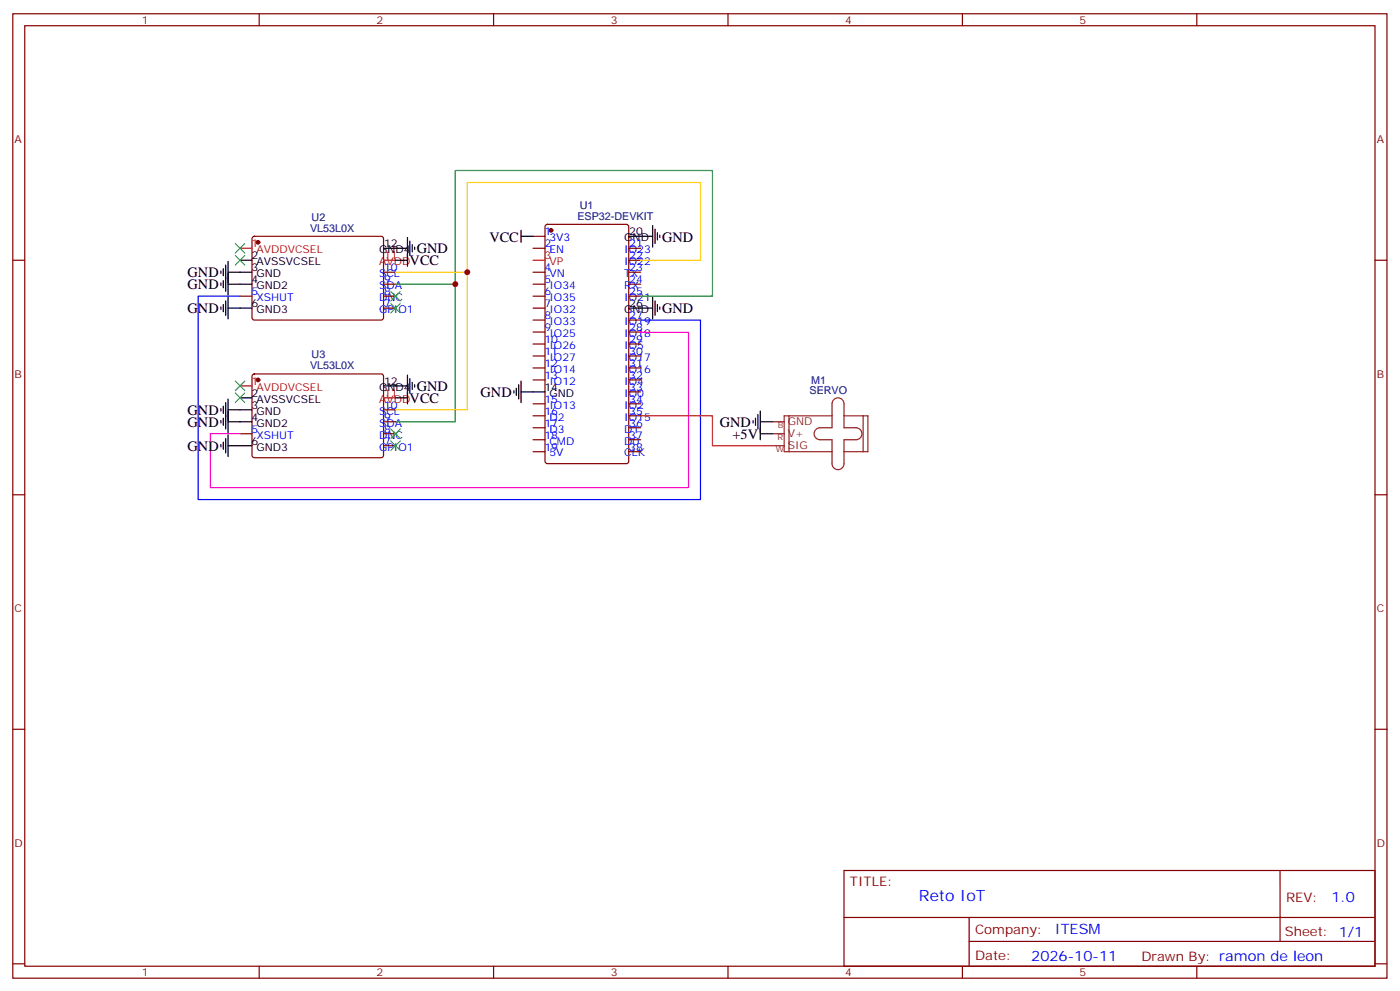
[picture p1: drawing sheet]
<svg xmlns="http://www.w3.org/2000/svg" width="413mm" height="292mm" viewBox="0 0 413 292" stroke-linecap="round" stroke-linejoin="round" font-family="sans-serif">
<g fill="none" stroke="#870000" stroke-width=".35">
<path d="M3.8 4.1h405.3v284.3h-405.3zM7.3 7.6h398.3v277.3h-398.3zM76.4 4.1v3.5M145.6 4.1v3.5M214.7 4.1v3.5M283.9 4.1v3.5M353 4.1v3.5M3.8 76.7h3.5M74.6 69.9l.4-.2h37.7l.4 .7v23.5l-.7 .5-37.6-.1-.5-.6v-23.3zM157.2 69.7h3.6M157.2 73.2h3.6M161 66.4l.5-.3h23.2l.7 .5 .1 69.4-.5 .6-23.5 .1-.7-.5v-69.3z"/>
<path d="M185.5 76.7h3.5M185.5 73.2h3.5M405.6 76.7h3.5M70.8 87.3h3.5M113.1 80.3h3.6M113.1 83.8h3.6M113.1 87.3h3.6M113.1 90.8h3.6M157.2 80.3h3.6M157.2 83.8h3.6M157.2 87.3h3.6M157.2 90.8h3.6"/>
<path d="M157.2 94.4h3.6M157.2 97.9h3.6M185.5 80.3h3.5M185.5 83.8h3.5M185.5 87.3h3.5M185.5 94.4h3.5M185.5 97.9h3.5M74.6 110.4l.4-.2 37.7 .1 .4 .6v23.6l-.7 .4h-37.6l-.5-.7v-23.3zM157.2 101.4h3.6M157.2 105h3.6M157.2 108.5h3.6M157.2 112h3.6"/>
<path d="M157.2 119.1h3.6M185.5 101.4h3.5M185.5 105h3.5M185.5 108.5h3.5M185.5 112h3.5M185.5 119.1h3.5M185.5 115.5h3.5M70.8 127.9h3.5M113.1 127.9h3.6M113.1 131.4h3.6M113.1 124.4h3.6M113.1 120.8h3.6"/>
<path d="M157.2 122.6h3.6M157.2 126.1h3.6M157.2 129.6h3.6M157.2 133.2h3.6M185.5 122.6h3.5M185.5 126.1h3.5M185.5 129.6h3.5M185.5 133.2h3.5M3.8 145.9h3.5M405.6 145.9h3.5M3.8 215h3.5M405.6 215h3.5"/>
<path d="M249 256.6h156.6v28.3h-156.6zM377.6 256.7v20.8M249 270.5h156.5M285.9 277.5h119.6M285.9 270.5v14.1M3.8 284.2h3.5M76.4 284.9v3.5M145.6 284.9v3.5M214.7 284.9v3.5M283.9 284.9v3.5M353 284.9v3.5M405.6 284.2h3.5"/>
</g>
<g fill="#870000" stroke="#870000" stroke-width=".35">
<circle cx="162.5" cy="67.9" r=".53"/>
<circle cx="76.1" cy="71.4" r=".53"/>
<circle cx="76.1" cy="112" r=".53"/>
</g>
<path d="M70.8 73.2h3.5M113.1 76.7h3.6M157.2 76.7h3.6M70.8 113.8h3.5M113.1 117.3h3.6M189 122.6h21.1v8.8h17.7" fill="none" stroke="#f00" stroke-width=".35"/>
<g fill="none" stroke="#000" stroke-width=".35">
<path d="M65.2 79.9v.7M65.9 79.2v2.1M66.6 78.1v7.8M67.3 77.1v9.9M70.8 76.7h3.5M113.1 73.2h7.1M116.7 76.7h3.5M120.2 70v8.5M120.9 71.1v4.2M121.6 72.1v2.2M122.3 72.8v.8M153.7 69.7h3.5"/>
<path d="M153.7 67.9v3.5M185.5 69.7h7M192.5 66.5v6.3M193.2 67.6v4.2M193.9 68.6v2.1M194.6 69.3v.7M65.2 83.4v.7M65.2 90.5v.7M65.9 82.7v2.1M65.9 89.8v2.1M66.6 88.7v4.3M67.3 90.8h7"/>
<path d="M67.3 80.3h7M67.3 83.8h7M67.3 87.7v6.3M185.5 90.8h7M192.5 87.7v6.3M193.2 88.7v4.3M193.9 89.8v2.1M194.6 90.5v.7M65.9 119.8v2.1M66.6 118.7v7.8M67.3 117.7v9.8M70.8 117.3h3.5"/>
<path d="M113.1 113.8h7.1M116.7 117.3h3.5M120.2 110.6v8.5M120.9 111.7v4.2M121.6 112.7v2.1M122.3 113.4v.7M151.6 115.2v.7M152.3 114.5v2.1M153 113.4v4.3M153.7 115.5h7.1M153.7 112.4v6.3M65.2 120.5v.7"/>
<path d="M65.2 124v.7M65.2 131.1v.7M65.9 123.3v2.1M65.9 130.4v2.1M66.6 129.3v4.2M67.3 120.8h7M67.3 124.4h7M67.3 131.4h7M67.3 128.2v6.4M222.1 124v.7M222.8 123.3v2.1M223.6 122.2v4.3"/>
<path d="M224.3 124.4h3.5M224.3 121.2v8.4M224.3 127.9h3.5"/>
</g>
<path d="M189 97.9h14.1v45.9h-141.1v-15.9h8.8" fill="none" stroke="#f0f" stroke-width=".35"/>
<path d="M70.8 87.3h-12.3v60h148.1v-52.9h-17.6" fill="none" stroke="#00f" stroke-width=".35"/>
<g fill="none" stroke="#3c3" stroke-width=".35">
<path d="M69.4 75.3l2.8 2.8M69.4 71.8l2.8 2.8M72.2 75.3l-2.8 2.8M72.2 71.8l-2.8 2.8M115.3 89.4l2.8 2.9M115.3 85.9l2.8 2.8M118.1 89.4l-2.8 2.9M118.1 85.9l-2.8 2.8M69.4 115.9l2.8 2.8M69.4 112.4l2.8 2.8M72.2 115.9l-2.8 2.8M72.2 112.4l-2.8 2.8"/>
<path d="M115.3 126.5l2.8 2.8M115.3 130l2.8 2.8M118.1 126.5l-2.8 2.8M118.1 130l-2.8 2.8"/>
</g>
<path d="M116.7 83.8h17.6v-33.5h75.8v37h-21.1M134.3 83.8v40.6h-17.6" fill="none" stroke="#008700" stroke-width=".35"/>
<path d="M189 76.7h17.6v-22.9h-68.8v67h-21.1M116.7 80.3h21.1" fill="none" stroke="#fc0" stroke-width=".35"/>
<path d="M245.9 117.8a1.76 1.76 0 0 1 2-.4 1.76 1.76 0 0 1 1.1 1.7v7h3.5a1.76 1.76 0 0 1 1.7 1.8 1.76 1.76 0 0 1-1.7 1.7h-3.5v7.1a1.76 1.76 0 0 1-1.8 1.8 1.76 1.76 0 0 1-1.8-1.8v-7.1h-3.5a1.76 1.76 0 0 1-1.8-1.7 1.76 1.76 0 0 1 1.8-1.8h3.5v-7zM227.8 131.4h3.5M227.8 127.9h3.5M227.8 124.4h3.5M232.7 122.6v10.6M245.4 122.6h-14.1v10.6h14.1M249 122.6h7v10.6h-7M254.6 122.6v10.6" fill="none" stroke="#8c2424" stroke-width=".35"/>
<g fill="#c00">
<circle cx="134.3" cy="83.8" r=".88"/>
<circle cx="137.8" cy="80.3" r=".88"/>
</g>
<text font-size="4.6" fill="#00f" x="271" y="265.7">Reto IoT</text>
<g font-size="4.2">
<text x="144.4" y="71.2">VCC</text>
<text x="195.3" y="71.2">GND</text>
<text x="123" y="74.7">GND</text>
<text x="55.3" y="81.8">GND</text>
<text x="120.8" y="78.3">VCC</text>
<text x="55.3" y="85.3">GND</text>
<text x="55.3" y="92.4">GND</text>
<text x="195.3" y="92.4">GND</text>
<text x="120.8" y="118.8">VCC</text>
<text x="123" y="115.3">GND</text>
<text x="141.8" y="117.1">GND</text>
<text x="55.3" y="125.9">GND</text>
<text x="55.3" y="122.4">GND</text>
<text x="212.3" y="125.9">GND</text>
<text x="216.1" y="129.4">+5V</text>
<text x="55.3" y="132.9">GND</text>
</g>
<g font-size="4.2" fill="#00f">
<text x="392.8" y="265.9">1.0</text>
<text x="311.1" y="275.5">ITESM</text>
<text x="304.2" y="283.3">2026-10-11</text>
</g>
<g font-size="3.9" fill="#800">
<text x="250.7" y="261.2">TITLE:</text>
<text x="379.3" y="265.9">REV:</text>
<text x="287.6" y="275.4">Company:</text>
<text x="379" y="276">Sheet: 1/1</text>
<text x="287.6" y="283.1">Date:</text>
<text x="336.7" y="283.2">Draw</text>
<text x="346.8" y="283.2">n By: ramon de leon</text>
</g>
<g font-size="3.2" fill="#800">
<text x="41.9" y="7.1">1</text>
<text x="111" y="7.1">2</text>
<text x="180.2" y="7.1">3</text>
<text x="249.3" y="7.1">4</text>
<text x="318.5" y="7.1">5</text>
<text x="4.3" y="42.2">A</text>
<text x="406.1" y="42.2">A</text>
<text x="4.3" y="111.3">B</text>
<text x="406.1" y="111.3">B</text>
<text x="4.3" y="180.4">C</text>
<text x="406.1" y="180.4">C</text>
<text x="4.3" y="249.6">D</text>
<text x="406.1" y="249.6">D</text>
<text x="41.9" y="287.9">1</text>
<text x="111" y="287.9">2</text>
<text x="180.2" y="287.9">3</text>
<text x="249.3" y="287.9">4</text>
<text x="318.5" y="287.9">5</text>
</g>
<g font-size="3.2" fill="#000080">
<text x="91.9" y="65.1">U2</text>
<text x="170.3" y="64.7">ESP32-DEVKIT</text>
<text x="171" y="61.6">U1</text>
<text x="91.5" y="68.3">VL53L0X</text>
<text x="91.9" y="105.7">U3</text>
<text x="91.5" y="108.8">VL53L0X</text>
<text x="239.3" y="113.1">M1</text>
<text x="238.8" y="116.2">SERVO</text>
</g>
<g font-size="3.2" fill="#00f">
<text x="160.6" y="69.3">1</text>
<text x="162.1" y="71.1">3V3</text>
<text x="160.6" y="72.8">2</text>
<text x="162.1" y="74.6">EN</text>
<text x="184.1" y="74.6">IO23</text>
<text x="185.6" y="72.8">21</text>
<text x="185.6" y="76.4">22</text>
<text x="111.8" y="81.7">SCL</text>
<text x="113.3" y="83.4">9</text>
<text x="113.3" y="79.9">10</text>
<text x="160.6" y="79.9">4</text>
<text x="160.6" y="83.4">5</text>
<text x="162.1" y="81.7">VN</text>
<text x="184.1" y="78.1">IO22</text>
<text x="184.1" y="81.7">TX</text>
<text x="185.6" y="79.9">23</text>
<text x="185.6" y="83.4">24</text>
<text x="74.2" y="87">5</text>
<text x="75.6" y="88.7">XSHUT</text>
<text x="111.8" y="88.7">DNC</text>
<text x="111.8" y="85.2">SDA</text>
<text x="113.3" y="87">8</text>
<text x="160.6" y="87">6</text>
<text x="162.1" y="85.2">IO34</text>
<text x="162.1" y="88.7">IO35</text>
<text x="184.1" y="85.2">RX</text>
<text x="184.1" y="88.7">IO21</text>
<text x="185.6" y="87">25</text>
<text x="111.8" y="92.3">GPIO1</text>
<text x="113.3" y="90.5">7</text>
<text x="160.6" y="90.5">7</text>
<text x="160.6" y="94">8</text>
<text x="162.1" y="92.3">IO32</text>
<text x="162.1" y="95.8">IO33</text>
<text x="184.1" y="95.8">IO19</text>
<text x="185.6" y="94">27</text>
<text x="160.6" y="97.5">9</text>
<text x="160.6" y="101.1">10</text>
<text x="162.1" y="99.3">IO25</text>
<text x="184.1" y="99.3">IO18</text>
<text x="185.6" y="97.5">28</text>
<text x="185.6" y="101.1">29</text>
<text x="160.6" y="104.6">11</text>
<text x="162.1" y="102.8">IO26</text>
<text x="162.1" y="106.4">IO27</text>
<text x="184.1" y="102.8">IO5</text>
<text x="184.1" y="106.4">IO17</text>
<text x="185.6" y="104.6">30</text>
<text x="160.6" y="108.1">12</text>
<text x="160.6" y="111.7">13</text>
<text x="162.1" y="109.9">IO14</text>
<text x="162.1" y="113.4">IO12</text>
<text x="184.1" y="109.9">IO16</text>
<text x="184.1" y="113.4">IO4</text>
<text x="185.6" y="108.1">31</text>
<text x="185.6" y="111.7">32</text>
<text x="160.6" y="118.7">15</text>
<text x="184.1" y="116.9">IO0</text>
<text x="185.6" y="115.2">33</text>
<text x="185.6" y="118.7">34</text>
<text x="111.8" y="125.8">SDA</text>
<text x="111.8" y="122.2">SCL</text>
<text x="113.3" y="124">9</text>
<text x="113.3" y="120.5">10</text>
<text x="160.6" y="122.2">16</text>
<text x="160.6" y="125.8">17</text>
<text x="162.1" y="120.5">IO13</text>
<text x="162.1" y="124">D2</text>
<text x="184.1" y="120.5">IO2</text>
<text x="184.1" y="124">IO15</text>
<text x="185.6" y="122.2">35</text>
<text x="185.6" y="125.8">36</text>
<text x="74.2" y="127.5">5</text>
<text x="75.6" y="129.3">XSHUT</text>
<text x="111.8" y="129.3">DNC</text>
<text x="113.3" y="131.1">7</text>
<text x="113.3" y="127.5">8</text>
<text x="160.6" y="129.3">18</text>
<text x="162.1" y="127.5">D3</text>
<text x="162.1" y="131.1">CMD</text>
<text x="184.1" y="127.5">D1</text>
<text x="184.1" y="131.1">D0</text>
<text x="185.6" y="129.3">37</text>
<text x="111.8" y="132.8">GPIO1</text>
<text x="160.6" y="132.8">19</text>
<text x="162.1" y="134.6">5V</text>
<text x="184.1" y="134.6">CLK</text>
<text x="185.6" y="132.8">38</text>
</g>
<g font-size="3.2">
<text x="184.1" y="71.1">GND</text>
<text x="185.6" y="69.3">20</text>
<text x="74.2" y="76.4">2</text>
<text x="111.8" y="74.6">GND4</text>
<text x="113.3" y="72.8">12</text>
<text x="74.2" y="79.9">3</text>
<text x="74.2" y="83.4">4</text>
<text x="75.6" y="78.1">AVSSVCSEL</text>
<text x="75.6" y="81.7">GND</text>
<text x="75.6" y="85.2">GND2</text>
<text x="74.2" y="90.5">6</text>
<text x="75.6" y="92.3">GND3</text>
<text x="184.1" y="92.3">GND</text>
<text x="185.6" y="90.5">26</text>
<text x="113.3" y="113.4">12</text>
<text x="74.2" y="116.9">2</text>
<text x="75.6" y="118.7">AVSSVCSEL</text>
<text x="111.8" y="115.2">GND4</text>
<text x="160.6" y="115.2">14</text>
<text x="162.1" y="116.9">GND</text>
<text x="74.2" y="120.5">3</text>
<text x="74.2" y="124">4</text>
<text x="75.6" y="122.2">GND</text>
<text x="75.6" y="125.8">GND2</text>
<text x="74.2" y="131.1">6</text>
<text x="75.6" y="132.8">GND3</text>
</g>
<g font-size="3.2" fill="#f00">
<text x="74.2" y="72.8">1</text>
<text x="75.6" y="74.6">AVDDVCSEL</text>
<text x="113.3" y="76.4">11</text>
<text x="160.6" y="76.4">3</text>
<text x="111.8" y="78.1">AVDD</text>
<text x="162.1" y="78.1">VP</text>
<text x="74.2" y="113.4">1</text>
<text x="75.6" y="115.2">AVDDVCSEL</text>
<text x="111.8" y="118.7">AVDD</text>
<text x="113.3" y="116.9">11</text>
</g>
<g font-size="3.2" fill="#8d2323">
<text x="232.4" y="125.4">GND</text>
<text x="232.4" y="128.9">V+</text>
<text x="232.4" y="132.5">SIG</text>
</g>
<g font-size="2.5" fill="#8d2323">
<text x="229.4" y="129.8">R</text>
<text x="229.4" y="126.2">B</text>
<text x="228.9" y="133.3">W</text>
</g>
</svg>
